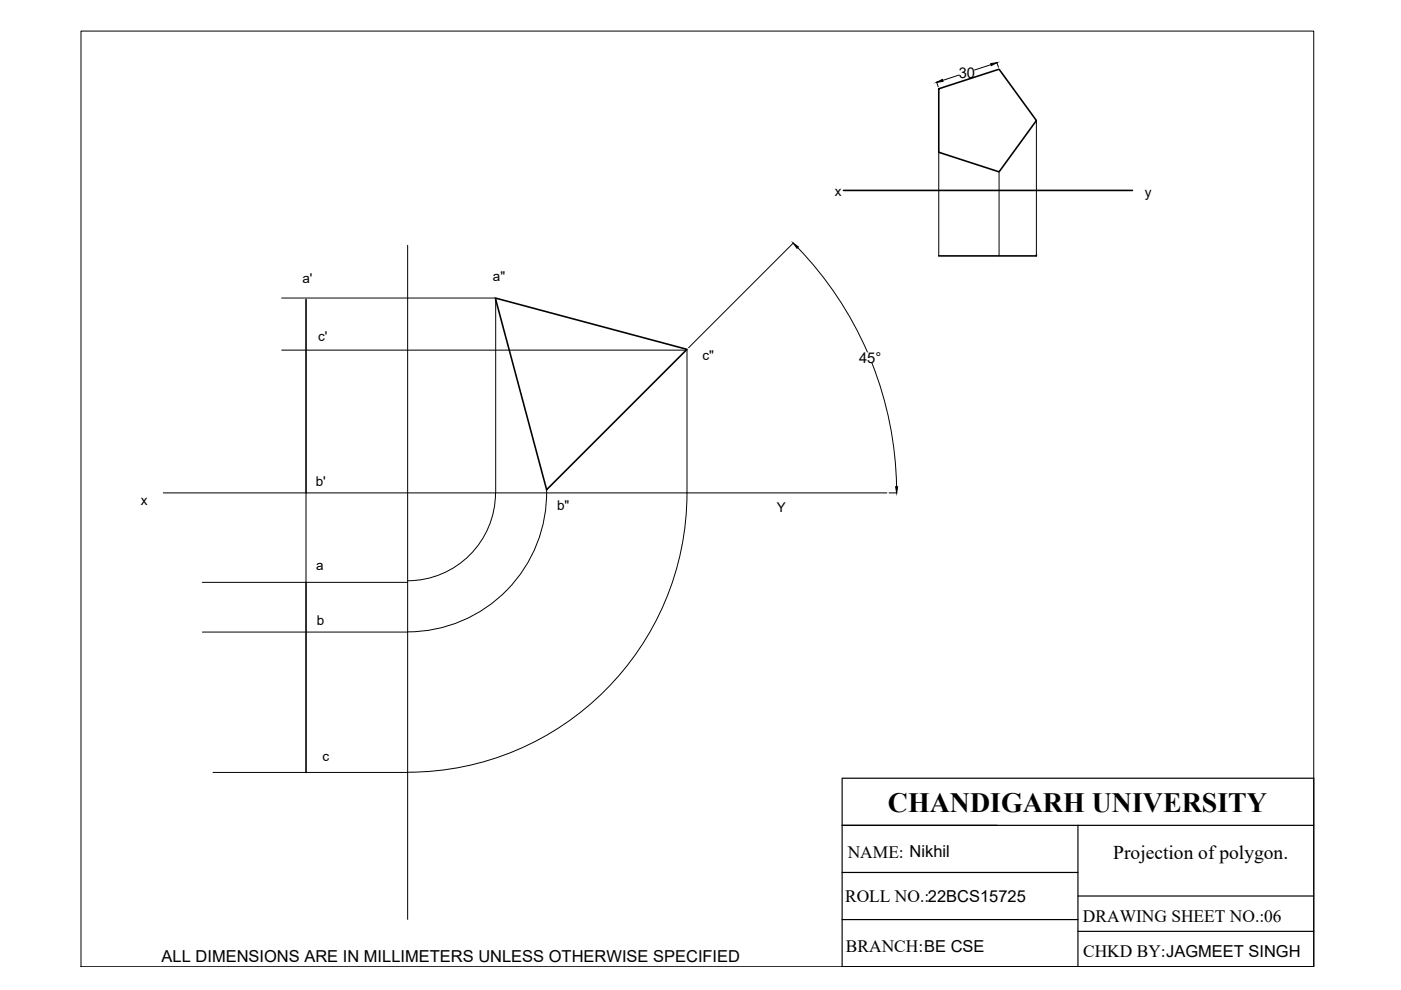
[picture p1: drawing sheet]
<svg xmlns="http://www.w3.org/2000/svg" width="297mm" height="210mm" viewBox="0 0 297 210" stroke-linecap="round" stroke-linejoin="round" font-family="sans-serif">
<!-- layer: thin continuous -->
<path d="M199 18.8l12.8-4.1 7.9 10.9-7.9 10.8-12.8-4.1zM178.8 40.4h61.3M199 54.3h20.7M64.9 63.5v41M105 63.2l40.7 10.9-29.8 29.7zM64.9 123.5v40.3" fill="none" stroke="#000" stroke-width=".34"/>
<g fill="none" stroke="#000" stroke-width=".21">
<path d="M198.6 17.4l.3 1M203.4 15.9l-3.5 1.1M210.1 13.7l-3.5 1.1M211.4 13.2l.3 1.1M199 32.3v22M211.8 36.4v17.9M219.7 25.6v28.7M86.4 52v142.9M168.2 51.5l-22.2 22.2M169.1 52.5a74.9 74.9 0 0 1 14.8 22.1M59.7 74.2h85.7M59.7 63.2h45.3"/>
<path d="M105.1 63.5v41M145.7 74.1v30.4M184.9 77a74.9 74.9 0 0 1 5.2 26.1M34.6 104.5h153.4M64.9 104.5v19M105.1 104.5a18.6 18.6 0 0 1-18.7 18.6M115.9 103.8a29.5 29.5 0 0 1-29.5 30.2M145.7 104.5a59.2 59.2 0 0 1-59.3 59.2M188.5 104.5h1.7M42.9 123.5h43.5M42.9 134h43.5M45.2 163.8h41.2"/>
</g>
<path d="M198.6 17.5l1.2-.7 .1 .5zM210 13.5l1.4-.2-1.2 .6zM168.2 51.5l1.1 .9-.3 .2zM189.9 103.2h.4l-.2 1.3z" fill="#000" stroke="#000" stroke-width=".21"/>
<circle cx="219.7" cy="54.3" r=".17" fill="#000"/>
<!-- layer: thick continuous -->
<path d="M17.2 6.6h261.3v198.4h-261.3z" fill="none" stroke="#000" stroke-width=".21"/>
<!-- layer: 0 -->
<path d="M178.5 165h100v40h-100zM178.5 175h100M228.5 175v30M178.5 195h50M178.5 185h50M228.5 190h50M228.5 197.5h50" fill="none" stroke="#000" stroke-width=".25"/>
<text font-size="5.9" x="188.2" y="172.2">CHANDIGARH UNIVERSITY</text>
<text font-size="4.1" x="236" y="182.1">Projection of polygon.</text>
<g font-size="3.7">
<text x="179.7" y="182">NAME: Nikhil</text>
<text x="179.2" y="191.2">ROLL NO.:22BCS15725</text>
<text x="229.6" y="195.4">DRAWING SHEET NO.:06</text>
<text x="179.4" y="201.8">BRANCH:BE CSE</text>
<text x="229.6" y="202.8">CHKD BY:JAGMEET SINGH</text>
</g>
<text font-size="3.5" x="34.3" y="203.9">ALL DIMENSIONS ARE IN MILLIMETERS UNLESS OTHERWISE SPECIFIED</text>
<g font-size="3.1">
<text x="203.3" y="16.5">30</text>
<text x="182.1" y="76.9">45°</text>
</g>
<g font-size="2.9">
<text x="177" y="41.5">x</text>
<text x="242.7" y="41.7">y</text>
<text x="64.1" y="59.9">a'</text>
<text x="104.5" y="59.7">a&quot;</text>
<text x="67.5" y="72.2">c'</text>
<text x="148.9" y="76.3">c&quot;</text>
<text x="29.9" y="107">x</text>
<text x="67" y="103">b'</text>
<text x="118.1" y="108.1">b&quot;</text>
<text x="164.7" y="108.6">Y</text>
<text x="67" y="120.9">a</text>
<text x="67.2" y="132.6">b</text>
<text x="68.4" y="161.3">c</text>
</g>
</svg>
